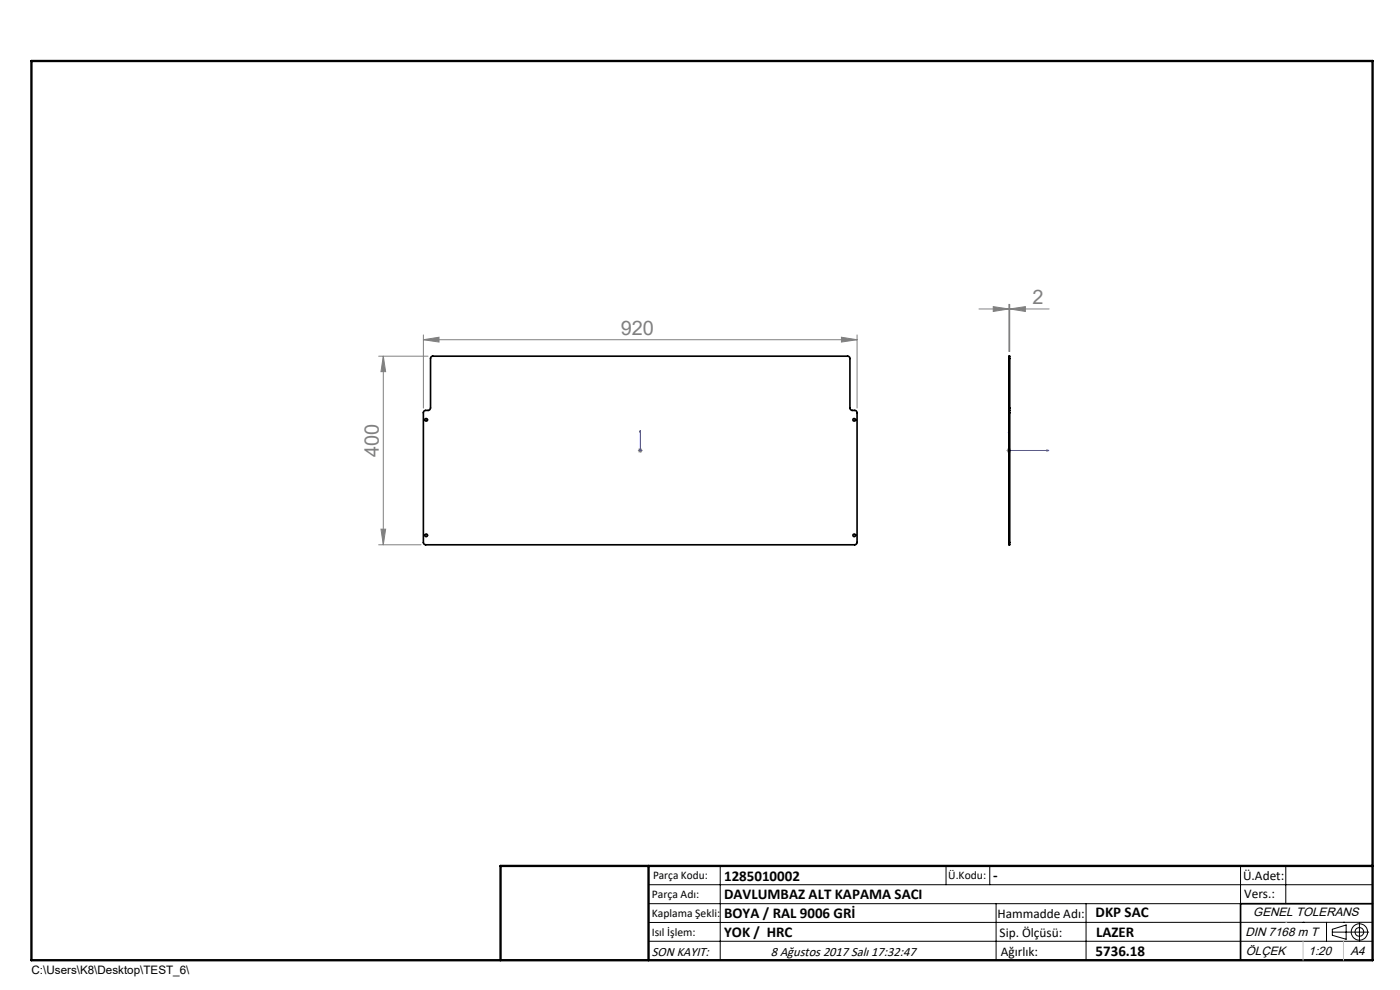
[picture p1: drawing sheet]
<svg xmlns="http://www.w3.org/2000/svg" width="297mm" height="210mm" viewBox="0 0 297 210" stroke-linecap="round" stroke-linejoin="round" font-family="sans-serif">
<g fill="none" stroke="#000" stroke-width=".21">
<path d="M137.6 187.7h153.6M137.6 191.7h153.6M137.6 199.7h153.6M152.8 183.7v20M200.7 183.7v4M210 183.7v4M211.3 191.7v12M230.4 191.7v12M263.2 183.7v20M272.8 183.7v8M276.4 195.6h.1M281.4 195.6v4.1"/>
<path d="M282.6 197.7h7.8M282.6 197.1l3-.9v3l-3-.8zM285 195.6h.1M288.4 195.8v3.8M291.2 195.6l-153.6 .1"/>
<circle cx="288.4" cy="197.7" r="1.74"/>
<circle cx="288.4" cy="197.7" r=".93"/>
</g>
<path d="M135.8 91.3v.4v-.4M135.8 95.5v.2zM135.8 95.6h.1M135.8 91.3v4.3M214 91.3l.1 .4h-.2zM214 91.3v4.3h8.5M222.1 95.5l.4 .1-.4 .1z" fill="none" stroke="#00f" stroke-width=".21"/>
<g fill="none" stroke="#808080" stroke-width=".21">
<path d="M80.3 75.6h10.5M81.3 75.6v40M81.3 75.6l.5 3.2h-1zM89.8 72.1l3.3-.6v1.1zM89.8 71v15.6M89.8 72.1h92M178.5 71.5l3.3 .6-3.3 .5zM181.8 71v15.6M207.7 65.5h14.9M210.7 65l3.3 .5-3.3 .6zM214 64.5v10.1M214.2 65.5l3.3-.5v1.1z"/>
<path d="M214.2 64.5v10.1M135.3 95.6h1M135.5 95.2l.7 .7M135.8 95.1v1M136.2 95.2l-.7 .7M213.5 95.6h1M213.7 95.2l.7 .7M214 95.1v1M214.4 95.2l-.7 .7M80.3 115.6h9M80.8 112.2h1l-.5 3.4z"/>
</g>
<path d="M106.2 203.7h185" fill="none" stroke="#000" stroke-width=".25"/>
<path d="M291.2 191.7h-28v12" fill="none" stroke="#000" stroke-width=".35"/>
<path d="M6.7 12.9h284.5v190.8h-284.5zM137.6 183.7v20M291.2 183.7h-185v20" fill="none" stroke="#000" stroke-width=".5"/>
<path d="M272.8 195.6h.1M276.4 199.7v4M285 199.7v4" fill="none" stroke="#c0c0c0" stroke-width=".21"/>
<g fill="#00f">
<path d="M135.8 91.3v.4zM135.8 95.5v.2z"/>
<path d="M214 91.3l-.1 .4h.2zM222.1 95.5v.2l.4-.1z"/>
</g>
<g fill="#808080">
<path d="M89.8 72.1l3.3-.6v1.1zM178.5 71.5l3.3 .6-3.3 .5z"/>
<path d="M214.2 65.5l3.3-.5v1.1zM210.7 65l3.3 .5-3.3 .6z"/>
<path d="M81.3 75.6l.5 3.2h-1zM80.8 112.2h1l-.5 3.4z"/>
</g>
<g fill="none" stroke="#000" stroke-width=".35">
<path d="M91.4 75.8l.3-.2h88.3l.3 .3v10.7l.3 .4 1 .1 .2 .3v27.8l-.5 .4-91.2-.1-.3-.4v-27.7l.4-.3 .8-.1 .3-.4zM214 76.1v-.5h.2v.5M214 76.1v10.5M214 76.1h.2M214.2 76.1v10.5M214 87.1v.5M214 86.6v.5M214 87.1h.2M214 87.6h.2M214 87.6v27.5M214 86.6h.2M214.2 87.1v.5"/>
<path d="M214.2 86.6v.5M214.2 87.6v27.5M214 115.1v.5h.2v-.5M214 115.1h.2"/>
<circle cx="90.4" cy="89.1" r=".28"/>
<circle cx="181.2" cy="89.1" r=".28"/>
<circle cx="90.4" cy="113.6" r=".27"/>
<circle cx="181.2" cy="113.6" r=".27"/>
</g>
<g font-size="4.2" fill="#808080">
<text x="219.1" y="64.6">2</text>
<text x="131.7" y="71.1">920</text>
<text x="80.4" y="97" transform="rotate(-90 80.4 97)">400</text>
</g>
<g font-size="3.2">
<text x="153.6" y="186.8">1285010002</text>
<text x="153.6" y="190.8">DAVLUMBAZ ALT KAPAMA SACI</text>
<text x="210.7" y="186.6">-</text>
<text x="153.6" y="194.8">BOYA / RAL 9006 GRİ</text>
<text x="232.4" y="194.5">DKP SAC</text>
<text x="153.6" y="198.8">YOK / HRC</text>
<text x="232.4" y="202.8">5736.18</text>
<text x="232.5" y="198.8">LAZER</text>
</g>
<g font-size="2.8">
<text x="263.7" y="186.7">Ü.Adet:</text>
<text x="263.9" y="190.5">Vers.:</text>
<text x="211.6" y="194.8">Hammadde Adı:</text>
<text x="138.3" y="202.8">SON KAYIT:</text>
<text x="163.6" y="202.8">8 Ağustos 2017 Salı 17:32:47</text>
<text x="212.1" y="198.7">Sip. Ölçüsü:</text>
<text x="212.3" y="202.7">Ağırlık:</text>
</g>
<g font-size="2.6">
<text x="265.9" y="194.4">GENEL TOLERANS</text>
<text x="264.2" y="198.5">DIN 7168 m T</text>
<text x="264.3" y="202.6">ÖLÇEK</text>
<text x="277.6" y="202.6">1:20</text>
<text x="286.5" y="202.6">A4</text>
</g>
<g font-size="2.5">
<text x="138.3" y="190.5">Parça Adı:</text>
<text x="138.5" y="186.5">Parça Kodu:</text>
<text x="201.2" y="186.5">Ü.Kodu:</text>
<text x="138.3" y="194.5">Kaplama Şekli:</text>
<text x="138.3" y="198.6">Isıl İşlem:</text>
<text x="6.7" y="206.7">C:\Users\K8\Desktop\TEST_6\</text>
</g>
</svg>
